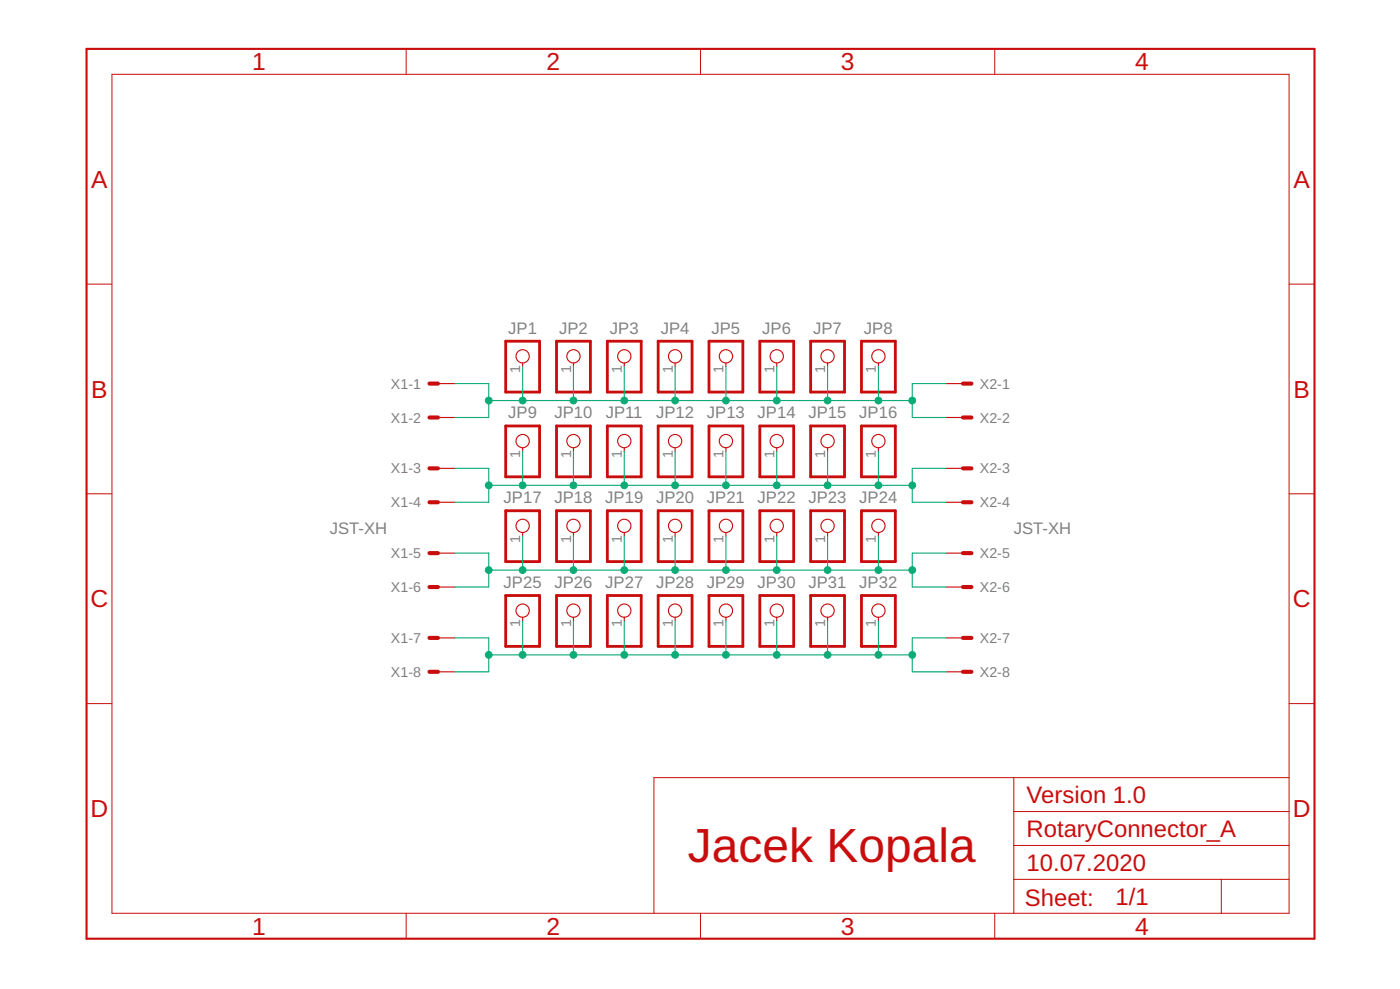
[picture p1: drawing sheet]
<?xml version="1.0" encoding="utf-8"?>
<!DOCTYPE eagle SYSTEM "eagle.dtd">
<eagle version="9.6.2">
<drawing>
<settings>
<setting alwaysvectorfont="no"/>
<setting verticaltext="up"/>
</settings>
<grid distance="0.1" unitdist="inch" unit="inch" style="lines" multiple="1" display="no" altdistance="0.025" altunitdist="inch" altunit="inch"/>
<schematic xreflabel="%F%N/%S.%C%R" xrefpart="/%S.%C%R">
<libraries>
<library name="pinhead">
<symbols>
<symbol name="PINHD1">
<wire x1="-6.35" y1="-2.54" x2="1.27" y2="-2.54" width="0.4064" layer="94"/>
<wire x1="1.27" y1="-2.54" x2="1.27" y2="2.54" width="0.4064" layer="94"/>
<wire x1="1.27" y1="2.54" x2="-6.35" y2="2.54" width="0.4064" layer="94"/>
<wire x1="-6.35" y1="2.54" x2="-6.35" y2="-2.54" width="0.4064" layer="94"/>
<text x="-6.35" y="3.175" size="1.778" layer="95">&gt;NAME</text>
<text x="-6.35" y="-5.08" size="1.778" layer="96">&gt;VALUE</text>
<pin name="1" x="-2.54" y="0" visible="pad" length="short" direction="pas" function="dot"/>
</symbol>
</symbols>
<devicesets>
<deviceset name="PINHD-1X1" prefix="JP" uservalue="yes">
<gates>
<gate name="G$1" symbol="PINHD1" x="0" y="0"/>
</gates>
<devices>
<device name="" package="1X01">
<connects>
<connect gate="G$1" pin="1" pad="1"/>
</connects>
<package3dinstances>
<package3dinstance package3d_urn="urn:adsk.eagle:package:22485/2"/>
</package3dinstances>
<technologies>
<technology name="">
<attribute name="POPULARITY" value="64" constant="no"/>
</technology>
</technologies>
</device>
</devices>
</deviceset>
</devicesets>
</library>
<library name="con-JST XH">
<symbols>
<symbol name="MV">
<wire x1="1.27" y1="0" x2="0" y2="0" width="0.6096" layer="94"/>
<text x="2.54" y="-0.762" size="1.524" layer="95">&gt;NAME</text>
<text x="-0.762" y="1.397" size="1.778" layer="96">&gt;VALUE</text>
<pin name="S" x="-2.54" y="0" visible="off" length="short" direction="pas"/>
</symbol>
<symbol name="M">
<wire x1="1.27" y1="0" x2="0" y2="0" width="0.6096" layer="94"/>
<text x="2.54" y="-0.762" size="1.524" layer="95">&gt;NAME</text>
<pin name="S" x="-2.54" y="0" visible="off" length="short" direction="pas"/>
</symbol>
</symbols>
<devicesets>
<deviceset name="JST-XH-08-PIN" prefix="X">
<gates>
<gate name="-1" symbol="MV" x="2.54" y="0" addlevel="always" swaplevel="1"/>
<gate name="-2" symbol="M" x="2.54" y="-2.54" addlevel="always" swaplevel="1"/>
<gate name="-3" symbol="M" x="2.54" y="-5.08" addlevel="always" swaplevel="1"/>
<gate name="-4" symbol="M" x="2.54" y="-7.62" addlevel="always" swaplevel="1"/>
<gate name="-5" symbol="M" x="2.54" y="-10.16" addlevel="always" swaplevel="1"/>
<gate name="-6" symbol="M" x="2.54" y="-12.7" addlevel="always" swaplevel="1"/>
<gate name="-7" symbol="M" x="2.54" y="-15.24" addlevel="always" swaplevel="1"/>
<gate name="-8" symbol="M" x="2.54" y="-17.78" addlevel="always" swaplevel="1"/>
</gates>
<devices>
<device name="-LONG-PAD" package="JST-XH-08-PACKAGE-LONG-PAD">
<connects>
<connect gate="-1" pin="S" pad="1"/>
<connect gate="-2" pin="S" pad="2"/>
<connect gate="-3" pin="S" pad="3"/>
<connect gate="-4" pin="S" pad="4"/>
<connect gate="-5" pin="S" pad="5"/>
<connect gate="-6" pin="S" pad="6"/>
<connect gate="-7" pin="S" pad="7"/>
<connect gate="-8" pin="S" pad="8"/>
</connects>
<technologies>
<technology name=""/>
</technologies>
</device>
<device name="-ROUND-PAD" package="JST-XH-08-PACKAGE-ROUND-PAD">
<connects>
<connect gate="-1" pin="S" pad="1"/>
<connect gate="-2" pin="S" pad="2"/>
<connect gate="-3" pin="S" pad="3"/>
<connect gate="-4" pin="S" pad="4"/>
<connect gate="-5" pin="S" pad="5"/>
<connect gate="-6" pin="S" pad="6"/>
<connect gate="-7" pin="S" pad="7"/>
<connect gate="-8" pin="S" pad="8"/>
</connects>
<technologies>
<technology name=""/>
</technologies>
</device>
</devices>
</deviceset>
</devicesets>
</library>
<library name="frames">
<symbols>
<symbol name="A5L-LOC">
<wire x1="85.09" y1="3.81" x2="85.09" y2="24.13" width="0.1016" layer="94"/>
<wire x1="85.09" y1="24.13" x2="139.065" y2="24.13" width="0.1016" layer="94"/>
<wire x1="139.065" y1="24.13" x2="180.34" y2="24.13" width="0.1016" layer="94"/>
<wire x1="170.18" y1="3.81" x2="170.18" y2="8.89" width="0.1016" layer="94"/>
<wire x1="170.18" y1="8.89" x2="180.34" y2="8.89" width="0.1016" layer="94"/>
<wire x1="170.18" y1="8.89" x2="139.065" y2="8.89" width="0.1016" layer="94"/>
<wire x1="139.065" y1="8.89" x2="139.065" y2="3.81" width="0.1016" layer="94"/>
<wire x1="139.065" y1="8.89" x2="139.065" y2="13.97" width="0.1016" layer="94"/>
<wire x1="139.065" y1="13.97" x2="180.34" y2="13.97" width="0.1016" layer="94"/>
<wire x1="139.065" y1="13.97" x2="139.065" y2="19.05" width="0.1016" layer="94"/>
<wire x1="139.065" y1="19.05" x2="180.34" y2="19.05" width="0.1016" layer="94"/>
<wire x1="139.065" y1="19.05" x2="139.065" y2="24.13" width="0.1016" layer="94"/>
<text x="140.97" y="15.24" size="2.54" layer="94">&gt;DRAWING_NAME</text>
<text x="140.97" y="10.16" size="2.286" layer="94">&gt;LAST_DATE_TIME</text>
<text x="154.305" y="5.08" size="2.54" layer="94">&gt;SHEET</text>
<text x="140.716" y="4.953" size="2.54" layer="94">Sheet:</text>
<frame x1="0" y1="0" x2="184.15" y2="133.35" columns="4" rows="4" layer="94"/>
</symbol>
</symbols>
<devicesets>
<deviceset name="DINA5_L" prefix="FRAME" uservalue="yes">
<gates>
<gate name="G$1" symbol="A5L-LOC" x="0" y="0"/>
</gates>
<devices>
<device name="">
<technologies>
<technology name=""/>
</technologies>
</device>
</devices>
</deviceset>
</devicesets>
</library>
</libraries>
<attributes>
</attributes>
<variantdefs>
</variantdefs>
<classes>
<class number="0" name="default" width="0" drill="0">
</class>
</classes>
<parts>
<part name="JP1" library="pinhead" deviceset="PINHD-1X1" device="" package3d_urn="urn:adsk.eagle:package:22485/2"/>
<part name="JP2" library="pinhead" deviceset="PINHD-1X1" device="" package3d_urn="urn:adsk.eagle:package:22485/2"/>
<part name="JP3" library="pinhead" deviceset="PINHD-1X1" device="" package3d_urn="urn:adsk.eagle:package:22485/2"/>
<part name="JP4" library="pinhead" deviceset="PINHD-1X1" device="" package3d_urn="urn:adsk.eagle:package:22485/2"/>
<part name="JP5" library="pinhead" deviceset="PINHD-1X1" device="" package3d_urn="urn:adsk.eagle:package:22485/2"/>
<part name="JP6" library="pinhead" deviceset="PINHD-1X1" device="" package3d_urn="urn:adsk.eagle:package:22485/2"/>
<part name="JP7" library="pinhead" deviceset="PINHD-1X1" device="" package3d_urn="urn:adsk.eagle:package:22485/2"/>
<part name="JP8" library="pinhead" deviceset="PINHD-1X1" device="" package3d_urn="urn:adsk.eagle:package:22485/2"/>
<part name="JP9" library="pinhead" deviceset="PINHD-1X1" device="" package3d_urn="urn:adsk.eagle:package:22485/2"/>
<part name="JP10" library="pinhead" deviceset="PINHD-1X1" device="" package3d_urn="urn:adsk.eagle:package:22485/2"/>
<part name="JP11" library="pinhead" deviceset="PINHD-1X1" device="" package3d_urn="urn:adsk.eagle:package:22485/2"/>
<part name="JP12" library="pinhead" deviceset="PINHD-1X1" device="" package3d_urn="urn:adsk.eagle:package:22485/2"/>
<part name="JP13" library="pinhead" deviceset="PINHD-1X1" device="" package3d_urn="urn:adsk.eagle:package:22485/2"/>
<part name="JP14" library="pinhead" deviceset="PINHD-1X1" device="" package3d_urn="urn:adsk.eagle:package:22485/2"/>
<part name="JP15" library="pinhead" deviceset="PINHD-1X1" device="" package3d_urn="urn:adsk.eagle:package:22485/2"/>
<part name="JP16" library="pinhead" deviceset="PINHD-1X1" device="" package3d_urn="urn:adsk.eagle:package:22485/2"/>
<part name="JP17" library="pinhead" deviceset="PINHD-1X1" device="" package3d_urn="urn:adsk.eagle:package:22485/2"/>
<part name="JP18" library="pinhead" deviceset="PINHD-1X1" device="" package3d_urn="urn:adsk.eagle:package:22485/2"/>
<part name="JP19" library="pinhead" deviceset="PINHD-1X1" device="" package3d_urn="urn:adsk.eagle:package:22485/2"/>
<part name="JP20" library="pinhead" deviceset="PINHD-1X1" device="" package3d_urn="urn:adsk.eagle:package:22485/2"/>
<part name="JP21" library="pinhead" deviceset="PINHD-1X1" device="" package3d_urn="urn:adsk.eagle:package:22485/2"/>
<part name="JP22" library="pinhead" deviceset="PINHD-1X1" device="" package3d_urn="urn:adsk.eagle:package:22485/2"/>
<part name="JP23" library="pinhead" deviceset="PINHD-1X1" device="" package3d_urn="urn:adsk.eagle:package:22485/2"/>
<part name="JP24" library="pinhead" deviceset="PINHD-1X1" device="" package3d_urn="urn:adsk.eagle:package:22485/2"/>
<part name="JP25" library="pinhead" deviceset="PINHD-1X1" device="" package3d_urn="urn:adsk.eagle:package:22485/2"/>
<part name="JP26" library="pinhead" deviceset="PINHD-1X1" device="" package3d_urn="urn:adsk.eagle:package:22485/2"/>
<part name="JP27" library="pinhead" deviceset="PINHD-1X1" device="" package3d_urn="urn:adsk.eagle:package:22485/2"/>
<part name="JP28" library="pinhead" deviceset="PINHD-1X1" device="" package3d_urn="urn:adsk.eagle:package:22485/2"/>
<part name="JP29" library="pinhead" deviceset="PINHD-1X1" device="" package3d_urn="urn:adsk.eagle:package:22485/2"/>
<part name="JP30" library="pinhead" deviceset="PINHD-1X1" device="" package3d_urn="urn:adsk.eagle:package:22485/2"/>
<part name="JP31" library="pinhead" deviceset="PINHD-1X1" device="" package3d_urn="urn:adsk.eagle:package:22485/2"/>
<part name="JP32" library="pinhead" deviceset="PINHD-1X1" device="" package3d_urn="urn:adsk.eagle:package:22485/2"/>
<part name="X1" library="con-JST XH" deviceset="JST-XH-08-PIN" device="-LONG-PAD" value="JST-XH"/>
<part name="X2" library="con-JST XH" deviceset="JST-XH-08-PIN" device="-LONG-PAD" value="JST-XH"/>
<part name="FRAME1" library="frames" deviceset="DINA5_L" device=""/>
</parts>
<sheets>
<sheet>
<plain>
<text x="140.335" y="14.605" size="2.54" layer="94">RotaryConnector_A</text>
<text x="140.335" y="9.525" size="2.54" layer="94">10.07.2020</text>
<text x="140.335" y="19.685" size="2.54" layer="94">Version 1.0</text>
<text x="111.125" y="13.335" size="5.08" layer="94" align="center">Jacek Kopala</text>
</plain>
<instances>
<instance part="JP1" gate="G$1" x="64.77" y="87.63" smashed="yes" rot="R90">
<attribute name="NAME" x="64.77" y="90.932" size="1.778" layer="95" rot="R180" align="center"/>
<attribute name="VALUE" x="69.85" y="81.28" size="1.778" layer="96" rot="R90"/>
</instance>
<instance part="JP2" gate="G$1" x="72.39" y="87.63" smashed="yes" rot="R90">
<attribute name="NAME" x="72.39" y="90.932" size="1.778" layer="95" rot="R180" align="center"/>
<attribute name="VALUE" x="77.47" y="81.28" size="1.778" layer="96" rot="R90"/>
</instance>
<instance part="JP3" gate="G$1" x="80.01" y="87.63" smashed="yes" rot="R90">
<attribute name="NAME" x="80.01" y="90.932" size="1.778" layer="95" rot="R180" align="center"/>
<attribute name="VALUE" x="85.09" y="81.28" size="1.778" layer="96" rot="R90"/>
</instance>
<instance part="JP4" gate="G$1" x="87.63" y="87.63" smashed="yes" rot="R90">
<attribute name="NAME" x="87.63" y="90.932" size="1.778" layer="95" rot="R180" align="center"/>
<attribute name="VALUE" x="92.71" y="81.28" size="1.778" layer="96" rot="R90"/>
</instance>
<instance part="JP5" gate="G$1" x="95.25" y="87.63" smashed="yes" rot="R90">
<attribute name="NAME" x="95.25" y="90.932" size="1.778" layer="95" rot="R180" align="center"/>
<attribute name="VALUE" x="100.33" y="81.28" size="1.778" layer="96" rot="R90"/>
</instance>
<instance part="JP6" gate="G$1" x="102.87" y="87.63" smashed="yes" rot="R90">
<attribute name="NAME" x="102.87" y="90.932" size="1.778" layer="95" rot="R180" align="center"/>
<attribute name="VALUE" x="107.95" y="81.28" size="1.778" layer="96" rot="R90"/>
</instance>
<instance part="JP7" gate="G$1" x="110.49" y="87.63" smashed="yes" rot="R90">
<attribute name="NAME" x="110.49" y="90.932" size="1.778" layer="95" rot="R180" align="center"/>
<attribute name="VALUE" x="115.57" y="81.28" size="1.778" layer="96" rot="R90"/>
</instance>
<instance part="JP8" gate="G$1" x="118.11" y="87.63" smashed="yes" rot="R90">
<attribute name="NAME" x="118.11" y="90.932" size="1.778" layer="95" rot="R180" align="center"/>
<attribute name="VALUE" x="123.19" y="81.28" size="1.778" layer="96" rot="R90"/>
</instance>
<instance part="JP9" gate="G$1" x="64.77" y="74.93" smashed="yes" rot="R90">
<attribute name="NAME" x="64.77" y="78.232" size="1.778" layer="95" rot="R180" align="center"/>
<attribute name="VALUE" x="69.85" y="68.58" size="1.778" layer="96" rot="R90"/>
</instance>
<instance part="JP10" gate="G$1" x="72.39" y="74.93" smashed="yes" rot="R90">
<attribute name="NAME" x="72.39" y="78.232" size="1.778" layer="95" rot="R180" align="center"/>
<attribute name="VALUE" x="77.47" y="68.58" size="1.778" layer="96" rot="R90"/>
</instance>
<instance part="JP11" gate="G$1" x="80.01" y="74.93" smashed="yes" rot="R90">
<attribute name="NAME" x="80.01" y="78.232" size="1.778" layer="95" rot="R180" align="center"/>
<attribute name="VALUE" x="85.09" y="68.58" size="1.778" layer="96" rot="R90"/>
</instance>
<instance part="JP12" gate="G$1" x="87.63" y="74.93" smashed="yes" rot="R90">
<attribute name="NAME" x="87.63" y="78.232" size="1.778" layer="95" rot="R180" align="center"/>
<attribute name="VALUE" x="92.71" y="68.58" size="1.778" layer="96" rot="R90"/>
</instance>
<instance part="JP13" gate="G$1" x="95.25" y="74.93" smashed="yes" rot="R90">
<attribute name="NAME" x="95.25" y="78.232" size="1.778" layer="95" rot="R180" align="center"/>
<attribute name="VALUE" x="100.33" y="68.58" size="1.778" layer="96" rot="R90"/>
</instance>
<instance part="JP14" gate="G$1" x="102.87" y="74.93" smashed="yes" rot="R90">
<attribute name="NAME" x="102.87" y="78.232" size="1.778" layer="95" rot="R180" align="center"/>
<attribute name="VALUE" x="107.95" y="68.58" size="1.778" layer="96" rot="R90"/>
</instance>
<instance part="JP15" gate="G$1" x="110.49" y="74.93" smashed="yes" rot="R90">
<attribute name="NAME" x="110.49" y="78.232" size="1.778" layer="95" rot="R180" align="center"/>
<attribute name="VALUE" x="115.57" y="68.58" size="1.778" layer="96" rot="R90"/>
</instance>
<instance part="JP16" gate="G$1" x="118.11" y="74.93" smashed="yes" rot="R90">
<attribute name="NAME" x="118.11" y="78.232" size="1.778" layer="95" rot="R180" align="center"/>
<attribute name="VALUE" x="123.19" y="68.58" size="1.778" layer="96" rot="R90"/>
</instance>
<instance part="JP17" gate="G$1" x="64.77" y="62.23" smashed="yes" rot="R90">
<attribute name="NAME" x="64.77" y="65.532" size="1.778" layer="95" rot="R180" align="center"/>
<attribute name="VALUE" x="69.85" y="55.88" size="1.778" layer="96" rot="R90"/>
</instance>
<instance part="JP18" gate="G$1" x="72.39" y="62.23" smashed="yes" rot="R90">
<attribute name="NAME" x="72.39" y="65.532" size="1.778" layer="95" rot="R180" align="center"/>
<attribute name="VALUE" x="77.47" y="55.88" size="1.778" layer="96" rot="R90"/>
</instance>
<instance part="JP19" gate="G$1" x="80.01" y="62.23" smashed="yes" rot="R90">
<attribute name="NAME" x="80.01" y="65.532" size="1.778" layer="95" rot="R180" align="center"/>
<attribute name="VALUE" x="85.09" y="55.88" size="1.778" layer="96" rot="R90"/>
</instance>
<instance part="JP20" gate="G$1" x="87.63" y="62.23" smashed="yes" rot="R90">
<attribute name="NAME" x="87.63" y="65.532" size="1.778" layer="95" rot="R180" align="center"/>
<attribute name="VALUE" x="92.71" y="55.88" size="1.778" layer="96" rot="R90"/>
</instance>
<instance part="JP21" gate="G$1" x="95.25" y="62.23" smashed="yes" rot="R90">
<attribute name="NAME" x="95.25" y="65.532" size="1.778" layer="95" rot="R180" align="center"/>
<attribute name="VALUE" x="100.33" y="55.88" size="1.778" layer="96" rot="R90"/>
</instance>
<instance part="JP22" gate="G$1" x="102.87" y="62.23" smashed="yes" rot="R90">
<attribute name="NAME" x="102.87" y="65.532" size="1.778" layer="95" rot="R180" align="center"/>
<attribute name="VALUE" x="107.95" y="55.88" size="1.778" layer="96" rot="R90"/>
</instance>
<instance part="JP23" gate="G$1" x="110.49" y="62.23" smashed="yes" rot="R90">
<attribute name="NAME" x="110.49" y="65.532" size="1.778" layer="95" rot="R180" align="center"/>
<attribute name="VALUE" x="115.57" y="55.88" size="1.778" layer="96" rot="R90"/>
</instance>
<instance part="JP24" gate="G$1" x="118.11" y="62.23" smashed="yes" rot="R90">
<attribute name="NAME" x="118.11" y="65.532" size="1.778" layer="95" rot="R180" align="center"/>
<attribute name="VALUE" x="123.19" y="55.88" size="1.778" layer="96" rot="R90"/>
</instance>
<instance part="JP25" gate="G$1" x="64.77" y="49.53" smashed="yes" rot="R90">
<attribute name="NAME" x="64.77" y="52.832" size="1.778" layer="95" rot="R180" align="center"/>
<attribute name="VALUE" x="69.85" y="43.18" size="1.778" layer="96" rot="R90"/>
</instance>
<instance part="JP26" gate="G$1" x="72.39" y="49.53" smashed="yes" rot="R90">
<attribute name="NAME" x="72.39" y="52.832" size="1.778" layer="95" rot="R180" align="center"/>
<attribute name="VALUE" x="77.47" y="43.18" size="1.778" layer="96" rot="R90"/>
</instance>
<instance part="JP27" gate="G$1" x="80.01" y="49.53" smashed="yes" rot="R90">
<attribute name="NAME" x="80.01" y="52.832" size="1.778" layer="95" rot="R180" align="center"/>
<attribute name="VALUE" x="85.09" y="43.18" size="1.778" layer="96" rot="R90"/>
</instance>
<instance part="JP28" gate="G$1" x="87.63" y="49.53" smashed="yes" rot="R90">
<attribute name="NAME" x="87.63" y="52.832" size="1.778" layer="95" rot="R180" align="center"/>
<attribute name="VALUE" x="92.71" y="43.18" size="1.778" layer="96" rot="R90"/>
</instance>
<instance part="JP29" gate="G$1" x="95.25" y="49.53" smashed="yes" rot="R90">
<attribute name="NAME" x="95.25" y="52.832" size="1.778" layer="95" rot="R180" align="center"/>
<attribute name="VALUE" x="100.33" y="43.18" size="1.778" layer="96" rot="R90"/>
</instance>
<instance part="JP30" gate="G$1" x="102.87" y="49.53" smashed="yes" rot="R90">
<attribute name="NAME" x="102.87" y="52.832" size="1.778" layer="95" rot="R180" align="center"/>
<attribute name="VALUE" x="107.95" y="43.18" size="1.778" layer="96" rot="R90"/>
</instance>
<instance part="JP31" gate="G$1" x="110.49" y="49.53" smashed="yes" rot="R90">
<attribute name="NAME" x="110.49" y="52.832" size="1.778" layer="95" rot="R180" align="center"/>
<attribute name="VALUE" x="115.57" y="43.18" size="1.778" layer="96" rot="R90"/>
</instance>
<instance part="JP32" gate="G$1" x="118.11" y="49.53" smashed="yes" rot="R90">
<attribute name="NAME" x="118.11" y="52.832" size="1.778" layer="95" rot="R180" align="center"/>
<attribute name="VALUE" x="123.19" y="43.18" size="1.778" layer="96" rot="R90"/>
</instance>
<instance part="X1" gate="-1" x="52.07" y="82.55" smashed="yes" rot="R180">
<attribute name="NAME" x="49.53" y="82.55" size="1.524" layer="95" align="center-right"/>
<attribute name="VALUE" x="44.45" y="60.96" size="1.778" layer="96" rot="R180" align="center-left"/>
</instance>
<instance part="X1" gate="-2" x="52.07" y="77.47" smashed="yes" rot="R180">
<attribute name="NAME" x="49.53" y="77.47" size="1.524" layer="95" align="center-right"/>
</instance>
<instance part="X1" gate="-3" x="52.07" y="69.85" smashed="yes" rot="R180">
<attribute name="NAME" x="49.53" y="69.85" size="1.524" layer="95" align="center-right"/>
</instance>
<instance part="X1" gate="-4" x="52.07" y="64.77" smashed="yes" rot="R180">
<attribute name="NAME" x="49.53" y="64.77" size="1.524" layer="95" align="center-right"/>
</instance>
<instance part="X1" gate="-5" x="52.07" y="57.15" smashed="yes" rot="R180">
<attribute name="NAME" x="49.53" y="57.15" size="1.524" layer="95" align="center-right"/>
</instance>
<instance part="X1" gate="-6" x="52.07" y="52.07" smashed="yes" rot="R180">
<attribute name="NAME" x="49.53" y="52.07" size="1.524" layer="95" align="center-right"/>
</instance>
<instance part="X1" gate="-7" x="52.07" y="44.45" smashed="yes" rot="R180">
<attribute name="NAME" x="49.53" y="44.45" size="1.524" layer="95" align="center-right"/>
</instance>
<instance part="X1" gate="-8" x="52.07" y="39.37" smashed="yes" rot="R180">
<attribute name="NAME" x="49.53" y="39.37" size="1.524" layer="95" align="center-right"/>
</instance>
<instance part="X2" gate="-1" x="130.81" y="82.55" smashed="yes">
<attribute name="NAME" x="133.35" y="82.55" size="1.524" layer="95" rot="R180" align="center-right"/>
<attribute name="VALUE" x="138.43" y="60.96" size="1.778" layer="96" rot="R180" align="center-right"/>
</instance>
<instance part="X2" gate="-2" x="130.81" y="77.47" smashed="yes">
<attribute name="NAME" x="133.35" y="77.47" size="1.524" layer="95" rot="R180" align="center-right"/>
</instance>
<instance part="X2" gate="-3" x="130.81" y="69.85" smashed="yes">
<attribute name="NAME" x="133.35" y="69.85" size="1.524" layer="95" rot="R180" align="center-right"/>
</instance>
<instance part="X2" gate="-4" x="130.81" y="64.77" smashed="yes">
<attribute name="NAME" x="133.35" y="64.77" size="1.524" layer="95" rot="R180" align="center-right"/>
</instance>
<instance part="X2" gate="-5" x="130.81" y="57.15" smashed="yes">
<attribute name="NAME" x="133.35" y="57.15" size="1.524" layer="95" rot="R180" align="center-right"/>
</instance>
<instance part="X2" gate="-6" x="130.81" y="52.07" smashed="yes">
<attribute name="NAME" x="133.35" y="52.07" size="1.524" layer="95" rot="R180" align="center-right"/>
</instance>
<instance part="X2" gate="-7" x="130.81" y="44.45" smashed="yes">
<attribute name="NAME" x="133.35" y="44.45" size="1.524" layer="95" rot="R180" align="center-right"/>
</instance>
<instance part="X2" gate="-8" x="130.81" y="39.37" smashed="yes">
<attribute name="NAME" x="133.35" y="39.37" size="1.524" layer="95" rot="R180" align="center-right"/>
</instance>
<instance part="FRAME1" gate="G$1" x="-0.635" y="-0.635" smashed="yes">
<attribute name="SHEET" x="153.67" y="4.445" size="2.54" layer="94"/>
</instance>
</instances>
<busses>
</busses>
<nets>
<net name="SIG1" class="0">
<segment>
<pinref part="JP1" gate="G$1" pin="1"/>
<wire x1="64.77" y1="85.09" x2="64.77" y2="80.01" width="0.1524" layer="91"/>
<wire x1="64.77" y1="80.01" x2="72.39" y2="80.01" width="0.1524" layer="91"/>
<pinref part="JP2" gate="G$1" pin="1"/>
<wire x1="72.39" y1="80.01" x2="72.39" y2="85.09" width="0.1524" layer="91"/>
<wire x1="72.39" y1="80.01" x2="80.01" y2="80.01" width="0.1524" layer="91"/>
<junction x="72.39" y="80.01"/>
<pinref part="JP3" gate="G$1" pin="1"/>
<wire x1="80.01" y1="80.01" x2="80.01" y2="85.09" width="0.1524" layer="91"/>
<wire x1="80.01" y1="80.01" x2="87.63" y2="80.01" width="0.1524" layer="91"/>
<junction x="80.01" y="80.01"/>
<pinref part="JP4" gate="G$1" pin="1"/>
<wire x1="87.63" y1="80.01" x2="87.63" y2="85.09" width="0.1524" layer="91"/>
<wire x1="87.63" y1="80.01" x2="95.25" y2="80.01" width="0.1524" layer="91"/>
<junction x="87.63" y="80.01"/>
<pinref part="JP5" gate="G$1" pin="1"/>
<wire x1="95.25" y1="80.01" x2="95.25" y2="85.09" width="0.1524" layer="91"/>
<wire x1="95.25" y1="80.01" x2="102.87" y2="80.01" width="0.1524" layer="91"/>
<junction x="95.25" y="80.01"/>
<pinref part="JP6" gate="G$1" pin="1"/>
<wire x1="102.87" y1="80.01" x2="102.87" y2="85.09" width="0.1524" layer="91"/>
<wire x1="102.87" y1="80.01" x2="110.49" y2="80.01" width="0.1524" layer="91"/>
<junction x="102.87" y="80.01"/>
<pinref part="JP7" gate="G$1" pin="1"/>
<wire x1="110.49" y1="80.01" x2="110.49" y2="85.09" width="0.1524" layer="91"/>
<wire x1="110.49" y1="80.01" x2="118.11" y2="80.01" width="0.1524" layer="91"/>
<junction x="110.49" y="80.01"/>
<pinref part="JP8" gate="G$1" pin="1"/>
<wire x1="118.11" y1="80.01" x2="118.11" y2="85.09" width="0.1524" layer="91"/>
<pinref part="X1" gate="-1" pin="S"/>
<wire x1="54.61" y1="82.55" x2="59.69" y2="82.55" width="0.1524" layer="91"/>
<wire x1="59.69" y1="82.55" x2="59.69" y2="80.01" width="0.1524" layer="91"/>
<pinref part="X1" gate="-2" pin="S"/>
<wire x1="59.69" y1="80.01" x2="59.69" y2="77.47" width="0.1524" layer="91"/>
<wire x1="59.69" y1="77.47" x2="54.61" y2="77.47" width="0.1524" layer="91"/>
<wire x1="64.77" y1="80.01" x2="59.69" y2="80.01" width="0.1524" layer="91"/>
<junction x="64.77" y="80.01"/>
<junction x="59.69" y="80.01"/>
<pinref part="X2" gate="-1" pin="S"/>
<wire x1="128.27" y1="82.55" x2="123.19" y2="82.55" width="0.1524" layer="91"/>
<pinref part="X2" gate="-2" pin="S"/>
<wire x1="123.19" y1="82.55" x2="123.19" y2="80.01" width="0.1524" layer="91"/>
<wire x1="123.19" y1="80.01" x2="123.19" y2="77.47" width="0.1524" layer="91"/>
<wire x1="123.19" y1="77.47" x2="128.27" y2="77.47" width="0.1524" layer="91"/>
<wire x1="118.11" y1="80.01" x2="123.19" y2="80.01" width="0.1524" layer="91"/>
<junction x="118.11" y="80.01"/>
<junction x="123.19" y="80.01"/>
</segment>
</net>
<net name="SIG2" class="0">
<segment>
<pinref part="JP9" gate="G$1" pin="1"/>
<wire x1="64.77" y1="72.39" x2="64.77" y2="67.31" width="0.1524" layer="91"/>
<wire x1="64.77" y1="67.31" x2="72.39" y2="67.31" width="0.1524" layer="91"/>
<pinref part="JP10" gate="G$1" pin="1"/>
<wire x1="72.39" y1="67.31" x2="72.39" y2="72.39" width="0.1524" layer="91"/>
<wire x1="72.39" y1="67.31" x2="80.01" y2="67.31" width="0.1524" layer="91"/>
<junction x="72.39" y="67.31"/>
<pinref part="JP11" gate="G$1" pin="1"/>
<wire x1="80.01" y1="67.31" x2="80.01" y2="72.39" width="0.1524" layer="91"/>
<wire x1="80.01" y1="67.31" x2="87.63" y2="67.31" width="0.1524" layer="91"/>
<junction x="80.01" y="67.31"/>
<pinref part="JP12" gate="G$1" pin="1"/>
<wire x1="87.63" y1="67.31" x2="87.63" y2="72.39" width="0.1524" layer="91"/>
<wire x1="87.63" y1="67.31" x2="95.25" y2="67.31" width="0.1524" layer="91"/>
<junction x="87.63" y="67.31"/>
<pinref part="JP13" gate="G$1" pin="1"/>
<wire x1="95.25" y1="67.31" x2="95.25" y2="72.39" width="0.1524" layer="91"/>
<wire x1="95.25" y1="67.31" x2="102.87" y2="67.31" width="0.1524" layer="91"/>
<junction x="95.25" y="67.31"/>
<pinref part="JP14" gate="G$1" pin="1"/>
<wire x1="102.87" y1="67.31" x2="102.87" y2="72.39" width="0.1524" layer="91"/>
<wire x1="102.87" y1="67.31" x2="110.49" y2="67.31" width="0.1524" layer="91"/>
<junction x="102.87" y="67.31"/>
<pinref part="JP15" gate="G$1" pin="1"/>
<wire x1="110.49" y1="67.31" x2="110.49" y2="72.39" width="0.1524" layer="91"/>
<wire x1="110.49" y1="67.31" x2="118.11" y2="67.31" width="0.1524" layer="91"/>
<junction x="110.49" y="67.31"/>
<pinref part="JP16" gate="G$1" pin="1"/>
<wire x1="118.11" y1="67.31" x2="118.11" y2="72.39" width="0.1524" layer="91"/>
<pinref part="X1" gate="-3" pin="S"/>
<wire x1="54.61" y1="69.85" x2="59.69" y2="69.85" width="0.1524" layer="91"/>
<wire x1="59.69" y1="69.85" x2="59.69" y2="67.31" width="0.1524" layer="91"/>
<pinref part="X1" gate="-4" pin="S"/>
<wire x1="59.69" y1="67.31" x2="59.69" y2="64.77" width="0.1524" layer="91"/>
<wire x1="59.69" y1="64.77" x2="54.61" y2="64.77" width="0.1524" layer="91"/>
<wire x1="59.69" y1="67.31" x2="64.77" y2="67.31" width="0.1524" layer="91"/>
<junction x="59.69" y="67.31"/>
<junction x="64.77" y="67.31"/>
<pinref part="X2" gate="-3" pin="S"/>
<wire x1="128.27" y1="69.85" x2="123.19" y2="69.85" width="0.1524" layer="91"/>
<wire x1="123.19" y1="69.85" x2="123.19" y2="67.31" width="0.1524" layer="91"/>
<pinref part="X2" gate="-4" pin="S"/>
<wire x1="123.19" y1="67.31" x2="123.19" y2="64.77" width="0.1524" layer="91"/>
<wire x1="123.19" y1="64.77" x2="128.27" y2="64.77" width="0.1524" layer="91"/>
<wire x1="118.11" y1="67.31" x2="123.19" y2="67.31" width="0.1524" layer="91"/>
<junction x="118.11" y="67.31"/>
<junction x="123.19" y="67.31"/>
</segment>
</net>
<net name="SIG3" class="0">
<segment>
<pinref part="JP17" gate="G$1" pin="1"/>
<wire x1="64.77" y1="59.69" x2="64.77" y2="54.61" width="0.1524" layer="91"/>
<wire x1="64.77" y1="54.61" x2="72.39" y2="54.61" width="0.1524" layer="91"/>
<pinref part="JP18" gate="G$1" pin="1"/>
<wire x1="72.39" y1="54.61" x2="72.39" y2="59.69" width="0.1524" layer="91"/>
<wire x1="72.39" y1="54.61" x2="80.01" y2="54.61" width="0.1524" layer="91"/>
<junction x="72.39" y="54.61"/>
<pinref part="JP19" gate="G$1" pin="1"/>
<wire x1="80.01" y1="54.61" x2="80.01" y2="59.69" width="0.1524" layer="91"/>
<wire x1="80.01" y1="54.61" x2="87.63" y2="54.61" width="0.1524" layer="91"/>
<junction x="80.01" y="54.61"/>
<pinref part="JP20" gate="G$1" pin="1"/>
<wire x1="87.63" y1="54.61" x2="87.63" y2="59.69" width="0.1524" layer="91"/>
<wire x1="87.63" y1="54.61" x2="95.25" y2="54.61" width="0.1524" layer="91"/>
<junction x="87.63" y="54.61"/>
<pinref part="JP21" gate="G$1" pin="1"/>
<wire x1="95.25" y1="54.61" x2="95.25" y2="59.69" width="0.1524" layer="91"/>
<wire x1="95.25" y1="54.61" x2="102.87" y2="54.61" width="0.1524" layer="91"/>
<junction x="95.25" y="54.61"/>
<pinref part="JP22" gate="G$1" pin="1"/>
<wire x1="102.87" y1="54.61" x2="102.87" y2="59.69" width="0.1524" layer="91"/>
<wire x1="102.87" y1="54.61" x2="110.49" y2="54.61" width="0.1524" layer="91"/>
<junction x="102.87" y="54.61"/>
<pinref part="JP23" gate="G$1" pin="1"/>
<wire x1="110.49" y1="54.61" x2="110.49" y2="59.69" width="0.1524" layer="91"/>
<wire x1="110.49" y1="54.61" x2="118.11" y2="54.61" width="0.1524" layer="91"/>
<junction x="110.49" y="54.61"/>
<pinref part="JP24" gate="G$1" pin="1"/>
<wire x1="118.11" y1="54.61" x2="118.11" y2="59.69" width="0.1524" layer="91"/>
<pinref part="X1" gate="-5" pin="S"/>
<wire x1="54.61" y1="57.15" x2="59.69" y2="57.15" width="0.1524" layer="91"/>
<wire x1="59.69" y1="57.15" x2="59.69" y2="54.61" width="0.1524" layer="91"/>
<pinref part="X1" gate="-6" pin="S"/>
<wire x1="59.69" y1="54.61" x2="59.69" y2="52.07" width="0.1524" layer="91"/>
<wire x1="59.69" y1="52.07" x2="54.61" y2="52.07" width="0.1524" layer="91"/>
<wire x1="64.77" y1="54.61" x2="59.69" y2="54.61" width="0.1524" layer="91"/>
<junction x="64.77" y="54.61"/>
<junction x="59.69" y="54.61"/>
<pinref part="X2" gate="-5" pin="S"/>
<wire x1="128.27" y1="57.15" x2="123.19" y2="57.15" width="0.1524" layer="91"/>
<wire x1="123.19" y1="57.15" x2="123.19" y2="54.61" width="0.1524" layer="91"/>
<pinref part="X2" gate="-6" pin="S"/>
<wire x1="123.19" y1="54.61" x2="123.19" y2="52.07" width="0.1524" layer="91"/>
<wire x1="123.19" y1="52.07" x2="128.27" y2="52.07" width="0.1524" layer="91"/>
<wire x1="123.19" y1="54.61" x2="118.11" y2="54.61" width="0.1524" layer="91"/>
<junction x="123.19" y="54.61"/>
<junction x="118.11" y="54.61"/>
</segment>
</net>
<net name="SIG4" class="0">
<segment>
<pinref part="JP25" gate="G$1" pin="1"/>
<wire x1="64.77" y1="46.99" x2="64.77" y2="41.91" width="0.1524" layer="91"/>
<wire x1="64.77" y1="41.91" x2="72.39" y2="41.91" width="0.1524" layer="91"/>
<pinref part="JP26" gate="G$1" pin="1"/>
<wire x1="72.39" y1="41.91" x2="72.39" y2="46.99" width="0.1524" layer="91"/>
<wire x1="72.39" y1="41.91" x2="80.01" y2="41.91" width="0.1524" layer="91"/>
<junction x="72.39" y="41.91"/>
<pinref part="JP27" gate="G$1" pin="1"/>
<wire x1="80.01" y1="41.91" x2="80.01" y2="46.99" width="0.1524" layer="91"/>
<wire x1="80.01" y1="41.91" x2="87.63" y2="41.91" width="0.1524" layer="91"/>
<junction x="80.01" y="41.91"/>
<pinref part="JP28" gate="G$1" pin="1"/>
<wire x1="87.63" y1="41.91" x2="87.63" y2="46.99" width="0.1524" layer="91"/>
<wire x1="87.63" y1="41.91" x2="95.25" y2="41.91" width="0.1524" layer="91"/>
<junction x="87.63" y="41.91"/>
<pinref part="JP29" gate="G$1" pin="1"/>
<wire x1="95.25" y1="41.91" x2="95.25" y2="46.99" width="0.1524" layer="91"/>
<wire x1="95.25" y1="41.91" x2="102.87" y2="41.91" width="0.1524" layer="91"/>
<junction x="95.25" y="41.91"/>
<pinref part="JP30" gate="G$1" pin="1"/>
<wire x1="102.87" y1="41.91" x2="102.87" y2="46.99" width="0.1524" layer="91"/>
<wire x1="102.87" y1="41.91" x2="110.49" y2="41.91" width="0.1524" layer="91"/>
<junction x="102.87" y="41.91"/>
<pinref part="JP31" gate="G$1" pin="1"/>
<wire x1="110.49" y1="41.91" x2="110.49" y2="46.99" width="0.1524" layer="91"/>
<wire x1="110.49" y1="41.91" x2="118.11" y2="41.91" width="0.1524" layer="91"/>
<junction x="110.49" y="41.91"/>
<pinref part="JP32" gate="G$1" pin="1"/>
<wire x1="118.11" y1="41.91" x2="118.11" y2="46.99" width="0.1524" layer="91"/>
<pinref part="X1" gate="-7" pin="S"/>
<wire x1="54.61" y1="44.45" x2="59.69" y2="44.45" width="0.1524" layer="91"/>
<wire x1="59.69" y1="44.45" x2="59.69" y2="41.91" width="0.1524" layer="91"/>
<pinref part="X1" gate="-8" pin="S"/>
<wire x1="59.69" y1="41.91" x2="59.69" y2="39.37" width="0.1524" layer="91"/>
<wire x1="59.69" y1="39.37" x2="54.61" y2="39.37" width="0.1524" layer="91"/>
<wire x1="64.77" y1="41.91" x2="59.69" y2="41.91" width="0.1524" layer="91"/>
<junction x="64.77" y="41.91"/>
<junction x="59.69" y="41.91"/>
<pinref part="X2" gate="-7" pin="S"/>
<wire x1="128.27" y1="44.45" x2="123.19" y2="44.45" width="0.1524" layer="91"/>
<pinref part="X2" gate="-8" pin="S"/>
<wire x1="123.19" y1="44.45" x2="123.19" y2="41.91" width="0.1524" layer="91"/>
<wire x1="123.19" y1="41.91" x2="123.19" y2="39.37" width="0.1524" layer="91"/>
<wire x1="123.19" y1="39.37" x2="128.27" y2="39.37" width="0.1524" layer="91"/>
<wire x1="123.19" y1="41.91" x2="118.11" y2="41.91" width="0.1524" layer="91"/>
<junction x="123.19" y="41.91"/>
<junction x="118.11" y="41.91"/>
</segment>
</net>
</nets>
</sheet>
</sheets>
</schematic>
</drawing>
<compatibility>
<note version="8.2" severity="warning">
Since Version 8.2, EAGLE supports online libraries. The ids
of those online libraries will not be understood (or retained)
with this version.
</note>
<note version="8.3" severity="warning">
Since Version 8.3, EAGLE supports URNs for individual library
assets (packages, symbols, and devices). The URNs of those assets
will not be understood (or retained) with this version.
</note>
<note version="8.3" severity="warning">
Since Version 8.3, EAGLE supports the association of 3D packages
with devices in libraries, schematics, and board files. Those 3D
packages will not be understood (or retained) with this version.
</note>
</compatibility>
</eagle>
